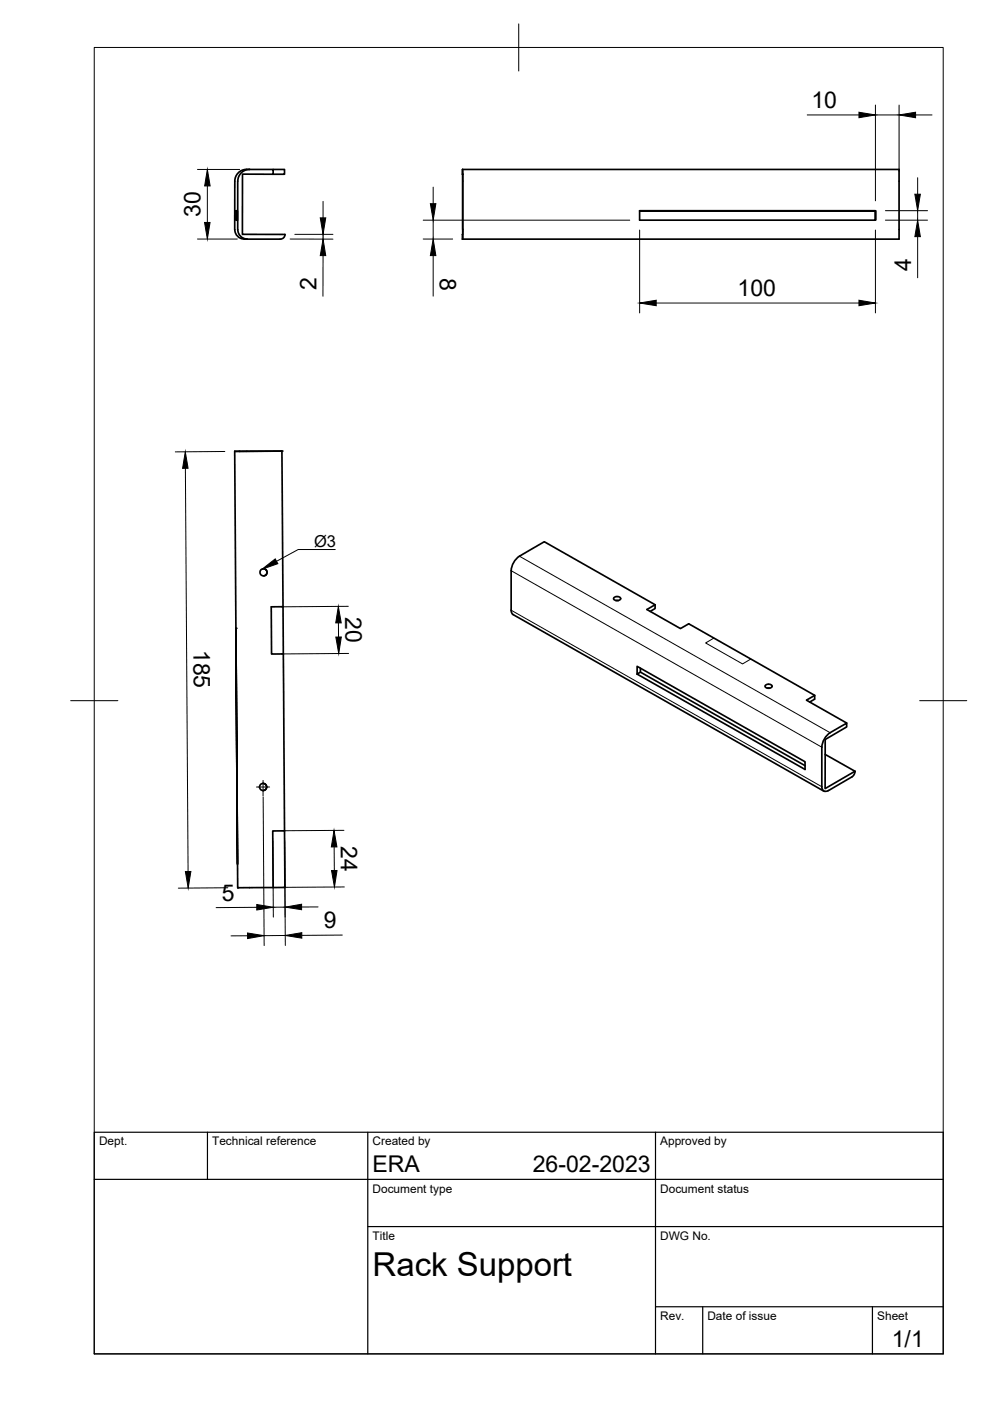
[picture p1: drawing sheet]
<svg xmlns="http://www.w3.org/2000/svg" width="210mm" height="297mm" viewBox="0 0 210 297" stroke-linecap="round" stroke-linejoin="round" font-family="sans-serif">
<!-- layer: Visible -->
<g fill="none" stroke="#000" stroke-width=".36">
<path d="M52.3 35.9h5.6v1h-6.5v12.8h9a1.01 1.01 0 0 1-1 1h-7.6M52.3 35.9a2.51 2.51 0 0 0-2.5 2.5v10.3M52.9 35.9a2.51 2.51 0 0 0-2.5 2.5v10.3M57.9 35.9h2.4v1h-2.4M98.1 35.9v12.8M98.1 36.9h.1M98.1 36.9v13.8h92.5M190.6 35.9h-92.6v1M190.6 35.9v12.8M49.8 48.7a2 2 0 0 0 2 2M50 44.7h.4v2h-.4zM50.4 48.7a2 2 0 0 0 2 2"/>
<path d="M98.1 48.7v2M135.6 44.7v2h50v-2v2M185.6 44.7h-50h50M190.6 48.7v2M49.8 95.7l.6 92.5h2.5M49.8 95.7h.1M49.8 95.7l10-.1 .2 33M52.3 95.7h-2.5M59.8 95.6l-7.5 .1M50 133.2l.4 50zM55.9 120.6a.75 .75 0 0 1 .7 .7 .75 .75 0 0 1-.7 .8M60 128.6l-2.5 .1 .1 10 2.5-.1"/>
<path d="M60 128.6l.1 10M60.1 138.6l.2 37.6M108.8 130.3l65.9 37.4M130.1 126.8a.9 .9 0 0 1 1.5 .1 .88 .88 0 0 1-1.5 0zM130.6 127.3h.5M138.9 128.2l-23.5-13.3-5.3 3a4 4 0 0 0-1.7 3.1v8.4l.1 .5 .3 .4M138.9 128.2v.8l-1 .6M138.9 128.2l-1.7 1 7.1 4.1 1.7-1 26.7 15.1v.8l-1 .7M135.1 142.9l.7-.4 34.9 19.8M135.1 141.3l35.6 20.2v1.6l-35.6-20.2zM135.8 141.7v.8M162.3 145.3a.9 .9 0 0 1 1.4 .2 .88 .88 0 0 1-1.5 0z"/>
<path d="M162.7 145.9h.5M172.7 147.4l-1.7 1 8.5 4.9M174.2 158.4v8.4M174.9 159.9l6.4 3.6M176 155.3l3.5-2v.8l-4.5 2.7-.1 10.4 6.4-3.7M176 155.3a4 4 0 0 0-1.7 3.1M55.8 166.1a.75 .75 0 0 1 .7 .8 .75 .75 0 0 1-.7 .7M60.3 176.2l.1 12h-7.5M60.3 176.2h-2.5l.1 12M181.3 163.5a1.5 1.5 0 0 1-.7 1.2l-4.9 2.9a.86 .86 0 0 1-1 .1 .86 .86 0 0 1-.5-.9"/>
<circle cx="55.9" cy="121.3" r=".75"/>
<circle cx="55.8" cy="166.9" r=".75"/>
</g>
<g fill="#000">
<circle cx="59.8" cy="95.6" r=".18"/>
<circle cx="50" cy="133.2" r=".18"/>
<circle cx="50.4" cy="188.2" r=".18"/>
</g>
<!-- layer: Visible Narrow -->
<path d="M110.1 117.9l65.9 37.4M108.4 129.4l65.8 37.4M108.4 121l65.8 37.4M151.4 135.3l-1.8 1 7.8 4.5 1.8-1.1" fill="none" stroke="#000" stroke-width=".21"/>
<!-- layer: BORDER -->
<path d="M20 10.1h180v276.9h-180zM110 5.1v10M15 148.6h10M195 148.6h10" fill="none" stroke="#000" stroke-width=".21"/>
<!-- layer: TITLEBLOCK -->
<path d="M20 240.1h180v46.9h-180zM20 250h180M44 240.1v9.9M78 240.1v46.9M139 240.1v46.9M78 260.1h122M139 277.1h61M149 277.1v9.9M185 277.1v9.9" fill="none" stroke="#000" stroke-width=".25"/>
<!-- layer: FD_Dimensions -->
<g fill="none" stroke="#000" stroke-width=".21">
<path d="M41.9 35.9h8.9M44 39.4v7.8M91.8 39.7v3.5M171.2 24.4h10.9M185.6 22.3v20.3M185.6 24.4h5M190.6 22.3v14M194.1 24.4h3.5M194.6 37.7v3.5M41.9 50.7h8.4M61.5 50.7h9.1M62.5 49.7h8.1"/>
<path d="M68.5 42.7v3.5M68.5 49.7v1M68.5 54.2v8.6M89.7 50.7h6.3M89.7 46.7h43.8M91.8 46.7v4M91.8 54.2v8.6M135.6 48.8v17.5M185.6 48.8v17.5M187.7 44.7h9M187.7 46.7h9M194.6 44.7v2"/>
<path d="M194.6 50.2v8.7M139.1 64.2h43M39.3 99.3l.6 85.5M47.7 95.7l-10.5 .1M71.8 132.1v3M73.9 128.6l-14.3 .1M73.9 138.5l-14.2 .1M55.8 169l.2 31.5M57.8 178.3l.2 16.1M60.3 178.3l.2 22.2M70.8 179.6l.1 5M72.9 176.1h-13"/>
<path d="M48.3 188.2l-10.5 .1M52.5 198.4h-3.5M54.4 192.4h-8.6M60.5 192.3h-2.6M60.5 198.3l-4.5 .1M67.4 192.3h-3.5M72.6 198.3h-8.6M73 188.1h-13"/>
</g>
<g fill="#000" stroke="#000" stroke-width=".21">
<path d="M44 35.9l.6 3.5h-1.2zM182.1 23.8l3.5 .6-3.5 .6zM190.6 24.4l3.5-.6v1.2zM43.4 47.2h1.1l-.5 3.5zM67.9 46.2h1.2l-.6 3.5zM68.5 50.7l.6 3.5h-1.2zM91.2 43.2h1.2l-.6 3.5zM91.8 50.7l.6 3.5h-1.2zM194 41.2h1.1l-.5 3.5zM194.6 46.7l.5 3.5h-1.1zM135.6 64.2l3.5-.5v1.1zM182.1 63.7l3.5 .5-3.5 .6z"/>
<path d="M39.3 95.8l.6 3.5h-1.2zM71.7 128.6l.6 3.5h-1.1zM71.2 135.1h1.2l-.6 3.5zM70.8 176.1l.6 3.5h-1.1zM39.3 184.8h1.2l-.6 3.5zM52.5 197.8l3.5 .6-3.5 .6zM54.4 191.8l3.5 .5-3.5 .6zM60.5 192.3l3.4-.6v1.2zM60.5 198.3l3.5-.6v1.2zM70.3 184.6h1.2l-.6 3.5z"/>
</g>
<!-- layer: Leaders -->
<path d="M55.6 120.7l2.8-2.2 .5 1z" fill="#000" stroke="#000" stroke-width=".21"/>
<path d="M71.1 116.5h-7.9l-4.6 2.5" fill="none" stroke="#000" stroke-width=".21"/>
<!-- layer: Smart Centers -->
<path d="M54.4 166.9h2.8M55.8 165.5v3.2" fill="none" stroke="#000" stroke-width=".21"/>
<text font-size="7" x="79" y="270.6">Rack Support</text>
<g font-size="4.9">
<text x="172" y="22.9">10</text>
<text x="42.5" y="46" transform="rotate(-90 42.5 46)">30</text>
<text x="93.3" y="58.9" transform="rotate(90 93.3 58.9)">8</text>
<text x="193.2" y="57.6" transform="rotate(-90 193.2 57.6)">4</text>
<text x="67.1" y="61.6" transform="rotate(-90 67.1 61.6)">2</text>
<text x="156.4" y="62.8">100</text>
<text x="73.2" y="130.9" transform="rotate(90 73.2 130.9)">20</text>
<text x="41" y="137.8" transform="rotate(90 41 137.8)">185</text>
<text x="72.2" y="179.4" transform="rotate(90 72.2 179.4)">24</text>
<text x="47" y="191">5</text>
<text x="68.7" y="196.8">9</text>
<text x="79" y="248.5">ERA</text>
<text x="113" y="248.5">26-02-2023</text>
<text x="189.1" y="285.7">1/1</text>
</g>
<text font-size="3.5" x="66.6" y="116">Ø3</text>
<g font-size="2.5">
<text x="21" y="242.9">Dept.</text>
<text x="45" y="242.9">Technical reference</text>
<text x="79" y="242.9">Created by</text>
<text x="140" y="242.9">Approved by</text>
<text x="79" y="252.8">Document type</text>
<text x="140" y="252.8">Document status</text>
<text x="79" y="262.9">Title</text>
<text x="140" y="262.9">DWG No.</text>
<text x="140" y="279.9">Rev.</text>
<text x="150" y="279.9">Date of issue</text>
<text x="186" y="279.9">Sheet</text>
</g>
</svg>
